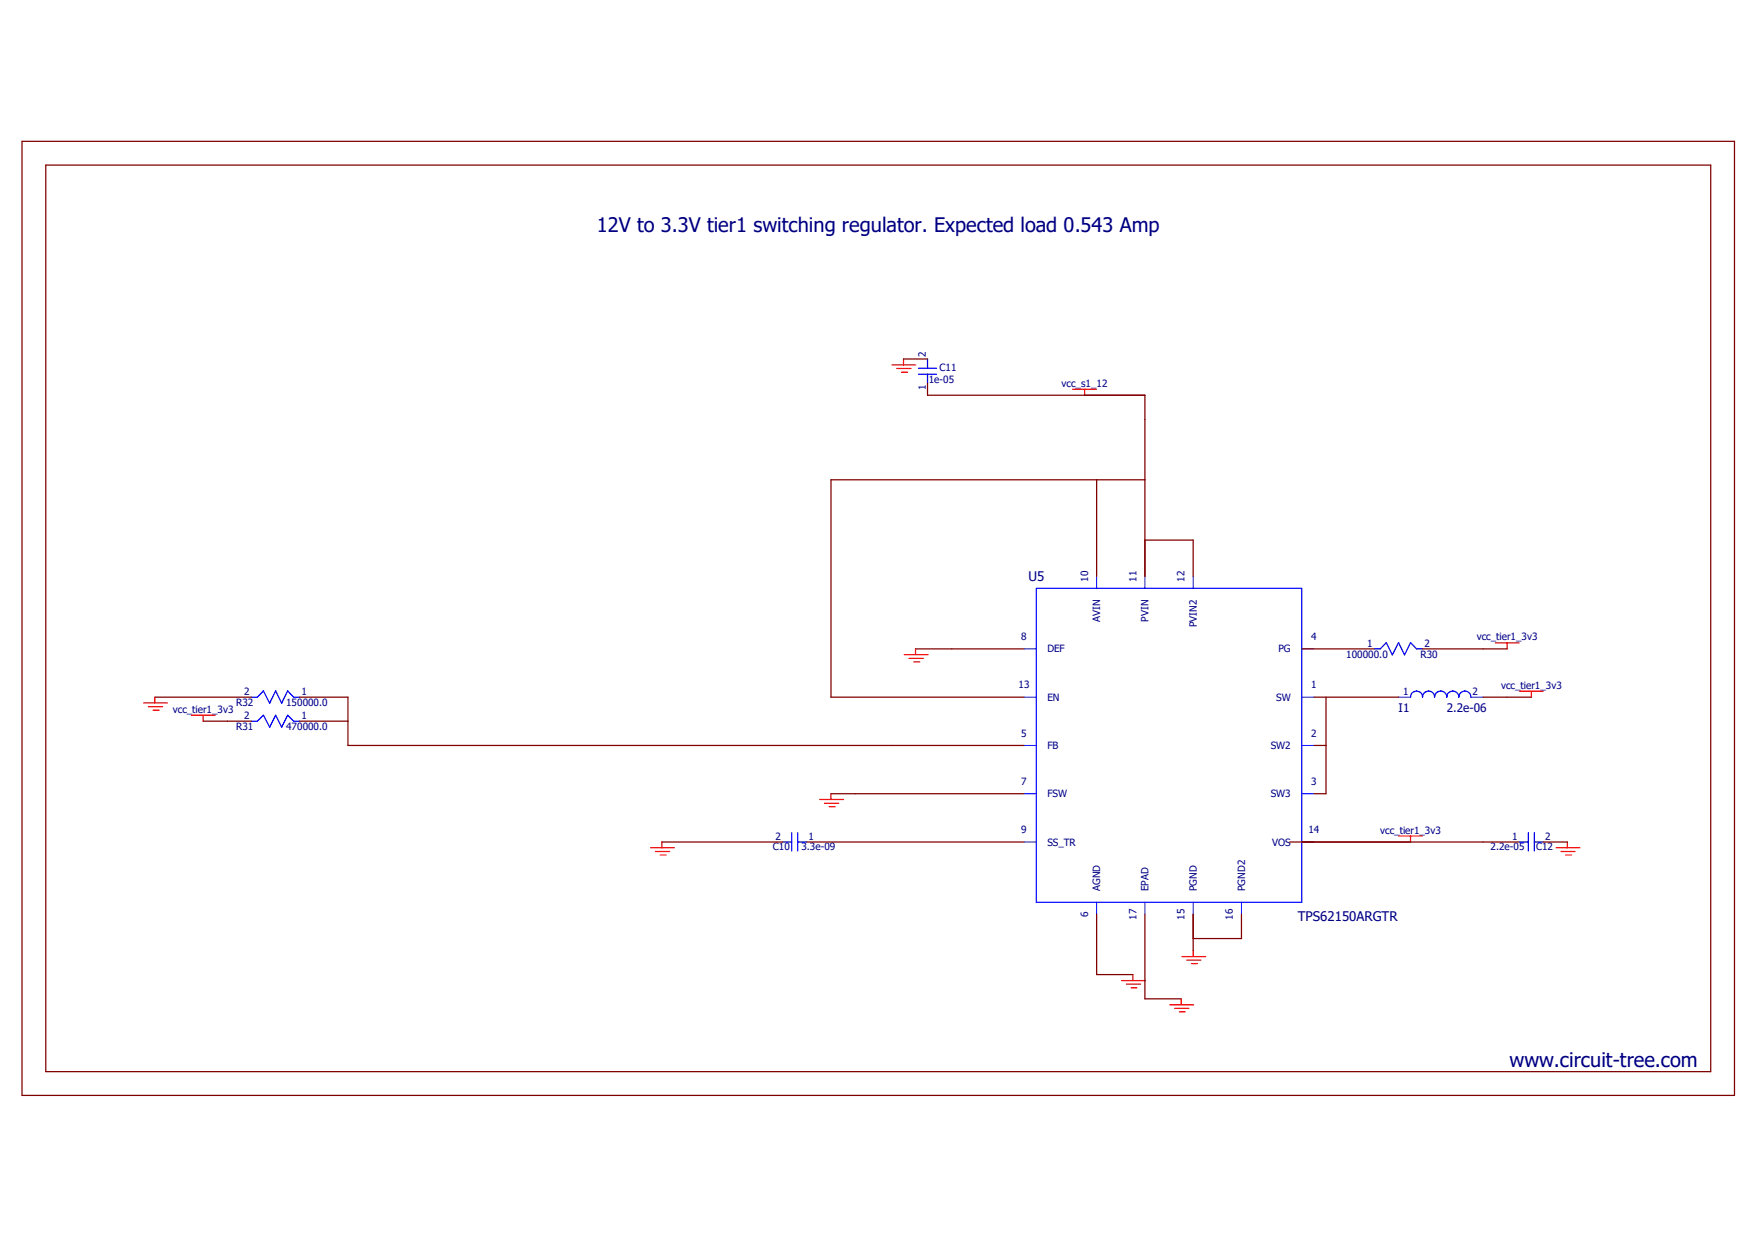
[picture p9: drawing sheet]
<svg xmlns="http://www.w3.org/2000/svg" width="297mm" height="210mm" viewBox="0 0 297 210" stroke-linecap="round" stroke-linejoin="round" font-family="sans-serif">
<path d="M3.3 23.8l290.4 162M293.7 23.8l-290.4 162" fill="none" stroke="#fff" stroke-width=".17"/>
<g fill="none" stroke="#f00" stroke-width=".21">
<path d="M151 61.8h4M151.8 62.4h2.4M152.6 63h1M152.9 60.7v1.1M181.5 65.9h4M183.6 65.9v1M24.3 119h4M25.1 119.6h2.4M26.2 118v1M153 110.8h4.1M153.8 111.4h2.5M154.6 112h1.1"/>
<path d="M154.9 109.8v1M253.1 108.8h4M255.1 108.8v1M257.1 117h4.1M259.2 117v1M25.9 120.2h1M32.4 121h4M34.4 121v1M138.7 135.3h4M139.5 135.9h2.4M140.3 136.5h1.1M140.6 134.3v1"/>
<path d="M110.1 143.5h4M110.9 144.1h2.4M111.7 144.7h1M112 142.5v1M236.7 141.5h4M238.7 141.5v1M263.4 143.5h4M264.2 144.1h2.4M265 144.7h1M265.3 142.5v1M189.8 165.9h4M190.6 166.5h2.4"/>
<path d="M191.4 167.2h1M191.7 164.9v1M198 170.1h4M198.8 170.6h2.4M199.6 171.2h1M199.9 169v1.1M200 161.9h4M200.8 162.5h2.4M201.6 163.1h1M201.9 160.9v1"/>
</g>
<g fill="none" stroke="#800000" stroke-width=".21">
<path d="M3.7 23.9h289.8v161.5h-289.8zM7.7 27.9h281.8v153.5h-281.8zM152.9 60.7h4.1M157 64.9v2h36.8v30.6M185.6 81.2v16.3M193.8 81.2h-53.2v36.8h32.7M193.8 91.4h8.1v6.1M26.2 118h16.3M50.7 118h8.2v8.2h114.4M154.9 109.8h18.4M220.3 109.8h12.3M222.4 118h14.3"/>
<path d="M224.4 118v16.3h-2M240.7 109.8h14.4M251 118h8.2M34.4 122h8.1M50.7 122h8.2M140.6 134.3h32.7M222.4 126.2h2M112 142.5h20.5M136.5 142.5h36.8M185.6 154.7v10.2h6.1M193.8 154.7v14.3h6.1M201.9 154.7v6.2"/>
<path d="M210.1 154.7v4.1h-8.2M218.3 142.5h38.8M261.2 142.5h4.1"/>
</g>
<g fill="none" stroke="#00f" stroke-width=".21">
<path d="M155.4 62.3h3.1M155.4 63.3h3.1M157 60.7v1.6M157 63.3v1.6M175.4 99.6h44.9v53.1h-44.9zM42.5 118h1.1l1-1.1 1 2.1 1.1-2.1 1 2.1 1-2.1 1 1.1h1M232.6 109.8h1l1-1 1 2 1.1-2 1 2 1-2 1 1h1M238.7 118a1.02 1.02 0 0 1 1-1.1 1.02 1.02 0 0 1 1 1.1 1.02 1.02 0 0 1 1.1-1.1 1.02 1.02 0 0 1 1 1.1 1.04 1.04 0 0 1 1-1.1 1.04 1.04 0 0 1 1.1 1.1 1.02 1.02 0 0 1 1-1.1 1.02 1.02 0 0 1 1 1.1 1.02 1.02 0 0 1 1-1.1 1.02 1.02 0 0 1 1 1.1M42.5 122h1.1l1-1 1 2.1 1.1-2.1 1 2.1 1-2.1 1 1h1M132.5 142.5h1.5M134 140.9v3.1M135 140.9v3.1"/>
<path d="M135 142.5h1.5M257.1 142.5h1.6M258.7 140.9v3.1M259.7 142.5h1.5M259.7 140.9v3.1"/>
</g>
<g fill="none" stroke="#00f" stroke-width=".17">
<path d="M185.6 97.5v2.1M193.8 97.5v2.1M201.9 97.5v2.1M173.3 109.8h2.1M173.3 118h2.1M220.3 109.8h2.1M220.3 118h2.1M236.7 118h2M248.9 118h2.1M173.3 126.2h2.1M173.3 134.3h2.1M220.3 126.2h2.1"/>
<path d="M220.3 134.3h2.1M173.3 142.5h2.1M185.6 152.7v2M193.8 152.7v2M201.9 152.7v2M210.1 152.7v2M220.3 142.5h2.1"/>
</g>
<g font-size="3.4" fill="#000080">
<text x="101" y="39.2">12V to 3.3V tier1 switching regulator. Expected load 0.543 Amp</text>
<text x="255.5" y="180.6">www.circuit-tree.com</text>
</g>
<g font-size="2.2" fill="#000080">
<text x="174" y="98.4">U5</text>
<text x="219.6" y="155.9">TPS62150ARGTR</text>
</g>
<g font-size="2" fill="#000080">
<text x="236.7" y="120.4">I1</text>
<text x="244.9" y="120.4">2.2e-06</text>
</g>
<g font-size="1.7" fill="#000080">
<text x="156.7" y="60.5" transform="rotate(-90 156.7 60.5)">2</text>
<text x="157.2" y="64.9">1e-05</text>
<text x="159" y="62.8">C11</text>
<text x="179.7" y="65.5">vcc_s1_12</text>
<text x="156.7" y="66.1" transform="rotate(-90 156.7 66.1)">1</text>
<text x="184.1" y="98.5" transform="rotate(-90 184.1 98.5)">10</text>
<text x="192.3" y="98.5" transform="rotate(-90 192.3 98.5)">11</text>
<text x="200.5" y="98.5" transform="rotate(-90 200.5 98.5)">12</text>
<text x="186.2" y="105.3" transform="rotate(-90 186.2 105.3)">AVIN</text>
<text x="194.3" y="105.2" transform="rotate(-90 194.3 105.2)">PVIN</text>
<text x="202.6" y="106.1" transform="rotate(-90 202.6 106.1)">PVIN2</text>
<text x="172.8" y="108.3">8</text>
<text x="177.2" y="110.4">DEF</text>
<text x="216.4" y="110.4">PG</text>
<text x="221.9" y="108.3">4</text>
<text x="227.8" y="111.3">100000.0</text>
<text x="231.4" y="109.5">1</text>
<text x="240.4" y="111.3">R30</text>
<text x="241.1" y="109.5">2</text>
<text x="249.9" y="108.4">vcc_tier1_3v3</text>
<text x="40" y="119.5">R32</text>
<text x="41.3" y="117.7">2</text>
<text x="48.4" y="119.5">150000.0</text>
<text x="51" y="117.7">1</text>
<text x="172.4" y="116.5">13</text>
<text x="177.2" y="118.6">EN</text>
<text x="216" y="118.6">SW</text>
<text x="221.9" y="116.5">1</text>
<text x="237.5" y="117.7">1</text>
<text x="249.2" y="117.7">2</text>
<text x="254" y="116.5">vcc_tier1_3v3</text>
<text x="29.3" y="120.6">vcc_tier1_3v3</text>
<text x="40" y="123.6">R31</text>
<text x="41.3" y="121.8">2</text>
<text x="48.4" y="123.6">470000.0</text>
<text x="51" y="121.8">1</text>
<text x="172.8" y="124.7">5</text>
<text x="221.9" y="124.7">2</text>
<text x="177.2" y="126.7">FB</text>
<text x="215.1" y="126.7">SW2</text>
<text x="172.8" y="132.8">7</text>
<text x="177.2" y="134.9">FSW</text>
<text x="215.1" y="134.9">SW3</text>
<text x="221.9" y="132.8">3</text>
<text x="130.8" y="143.8">C10</text>
<text x="131.2" y="142.2">2</text>
<text x="135.6" y="143.8">3.3e-09</text>
<text x="136.8" y="142.2">1</text>
<text x="172.8" y="141">9</text>
<text x="177.2" y="143.1">SS_TR</text>
<text x="215.3" y="143.1">VOS</text>
<text x="221.4" y="141">14</text>
<text x="233.6" y="141.1">vcc_tier1_3v3</text>
<text x="252.3" y="143.8">2.2e-05</text>
<text x="255.9" y="142.2">1</text>
<text x="260" y="143.8">C12</text>
<text x="261.5" y="142.2">2</text>
<text x="184.1" y="155.2" transform="rotate(-90 184.1 155.2)">6</text>
<text x="186.2" y="150.8" transform="rotate(-90 186.2 150.8)">AGND</text>
<text x="192.3" y="155.7" transform="rotate(-90 192.3 155.7)">17</text>
<text x="194.4" y="150.8" transform="rotate(-90 194.4 150.8)">EPAD</text>
<text x="200.5" y="155.7" transform="rotate(-90 200.5 155.7)">15</text>
<text x="202.6" y="150.8" transform="rotate(-90 202.6 150.8)">PGND</text>
<text x="208.7" y="155.7" transform="rotate(-90 208.7 155.7)">16</text>
<text x="210.7" y="150.8" transform="rotate(-90 210.7 150.8)">PGND2</text>
</g>
</svg>
